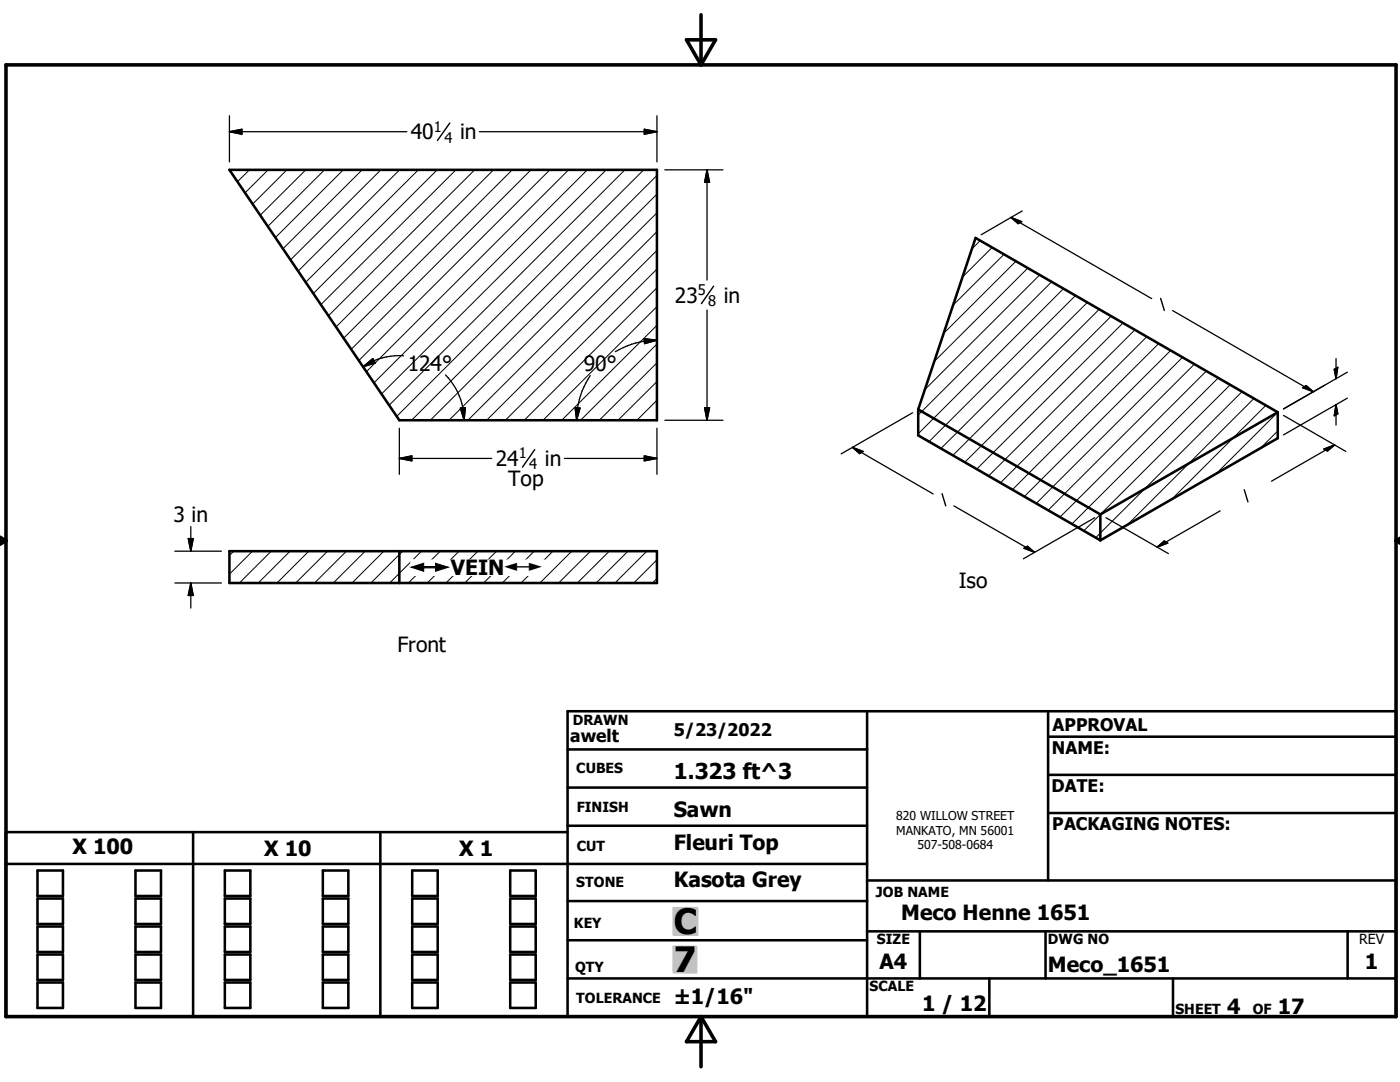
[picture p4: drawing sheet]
<svg xmlns="http://www.w3.org/2000/svg" width="279mm" height="216mm" viewBox="0 0 279 216" stroke-linecap="round" stroke-linejoin="round" font-family="sans-serif">
<g fill="none" stroke="#000" stroke-width=".51">
<path d="M45.8 33.9h85.3v50h-51.4zM183.2 81.7v5.2l36.4 20.9M183.2 81.7l11.5-34.2 60.3 34.8M183.2 81.7l36.4 20.9M255 82.3v5.1l-35.4 20.4M255 82.3l-35.4 20.3M45.8 110h85.3v6.3h-85.3zM79.7 110v6.3M219.6 102.6v5.2M113.3 149.5h59.7M113.3 157.2h59.7M173 141.9v61"/>
<path d="M209.2 147h69.4M209.2 154.6h69.4M209.2 141.9v33.8M1.2 172.4h171.8M7.5 173.7h5.1v5.1h-5.1zM7.5 179.3h5.1v5.1h-5.1zM27 173.7h5.1v5.1h-5.1zM27 179.3h5.1v5.1h-5.1zM38.5 166v36.9M44.9 173.7h5.1v5.1h-5.1zM44.9 179.3h5.1v5.1h-5.1zM64.4 173.7h5.1v5.1h-5.1z"/>
<path d="M64.4 179.3h5.1v5.1h-5.1zM75.9 166v36.9M82.3 173.7h5.1v5.1h-5.1zM82.3 179.3h5.1v5.1h-5.1zM101.8 173.7h5.1v5.1h-5.1zM101.8 179.3h5.1v5.1h-5.1zM113.3 166h-112.1v36.9h277.4v-61h-165.3v61M113.3 179.8h59.7M113.3 164.8h59.7M173 175.7h105.6M209.2 162.2h69.4M7.5 184.9h5.1v5.1h-5.1z"/>
<path d="M7.5 190.5h5.1v5h-5.1zM7.5 196h5.1v5.1h-5.1zM27 190.5h5.1v5h-5.1zM27 196h5.1v5.1h-5.1zM27 184.9h5.1v5.1h-5.1zM44.9 190.5h5.1v5h-5.1zM44.9 196h5.1v5.1h-5.1zM44.9 184.9h5.1v5.1h-5.1zM64.4 190.5h5.1v5h-5.1zM64.4 196h5.1v5.1h-5.1zM64.4 184.9h5.1v5.1h-5.1zM82.3 190.5h5.1v5h-5.1z"/>
<path d="M82.3 196h5.1v5.1h-5.1zM82.3 184.9h5.1v5.1h-5.1zM101.8 190.5h5.1v5h-5.1zM101.8 196h5.1v5.1h-5.1zM101.8 184.9h5.1v5.1h-5.1zM113.3 187.6h59.7M113.3 195.2h165.3M173 185.8h105.6M183.6 185.8v9.4M197.4 195.2v7.7M208.7 185.8v9.4M234.1 195.2v7.7"/>
<path d="M268.9 185.8v9.4"/>
</g>
<g fill="none" stroke="#000" stroke-width=".2">
<path d="M46 33.9l-.1 .1M49.8 33.9l-2.4 2.4M53.5 33.9l-4.6 4.6M57.3 33.9l-6.9 6.8M61 33.9l-9.1 9.1M64.8 33.9l-11.4 11.3M68.5 33.9l-13.6 13.5M72.3 33.9l-15.8 15.7M76 33.9l-18 18M79.7 33.9l-20.2 20.2M83.5 33.9l-22.5 22.4M87.2 33.9l-24.7 24.7"/>
<path d="M91 33.9l-27 26.9M94.7 33.9l-29.1 29.1M98.5 33.9l-31.4 31.3M102.2 33.9l-33.6 33.6M106 33.9l-35.9 35.8M109.7 33.9l-38.1 38.1M113.5 33.9l-40.4 40.3M117.2 33.9l-42.6 42.5M121 33.9l-44.9 44.7M124.7 33.9l-47 47M128.5 33.9l-49.3 49.2M131.1 38.7l-45.2 45.2"/>
<path d="M131.1 35l-49 48.9M131.1 57.4l-26.5 26.5M131.1 53.7l-30.2 30.2M131.1 50l-34 33.9M131.1 46.2l-37.7 37.7M131.1 42.5l-41.5 41.4M195.6 48l-1.6 1.7M198 49.4l-5.9 5.9M200.4 50.8l-10.2 10.1M202.8 52.1l-14.5 14.4M205.1 53.5l-18.6 18.6M207.5 54.9l-22.9 22.8"/>
<path d="M209.9 56.2l-26.7 26.6M212.2 57.6l-29 28.9M214.6 59l-29.2 29.1M131.1 79.9l-4 4M131.1 76.1l-7.8 7.8M131.1 72.4l-11.5 11.5M131.1 68.6l-15.2 15.3M131.1 64.9l-19 19M131.1 61.2l-22.7 22.7M217 60.3l-29.2 29.2M219.4 61.7l-29.2 29.2M221.8 63.1l-29.3 29.1"/>
<path d="M224.1 64.4l-29.2 29.2M226.5 65.8l-29.2 29.2M228.9 67.2l-29.2 29.1M231.2 68.5l-29.2 29.2M233.6 69.9l-29.2 29.2M236 71.3l-29.2 29.2M238.4 72.7l-29.2 29.1M240.8 74l-29.3 29.2M243.1 75.4l-29.2 29.1M245.5 76.8l-29.2 29.1M247.9 78.1l-29.2 29.2M250.2 79.5l-25.2 25.2"/>
<path d="M131.1 83.6l-.3 .3M252.6 80.9l-18.8 18.7M255 82.2l-12.3 12.3M255 86l-3.4 3.4M46.7 110l-.9 .8M50.4 110l-4.6 4.6M54.1 110l-6.3 6.3M57.9 110l-6.4 6.3M61.6 110l-6.3 6.3M65.4 110l-6.4 6.3M69.1 110l-6.3 6.3M72.9 110l-6.4 6.3"/>
<path d="M76.6 110l-6.3 6.3M80.4 110l-6.4 6.3M84.1 110l-6.3 6.3M87.9 110l-6.4 6.3M91.6 110l-6.3 6.3M95.4 110l-6.4 6.3M99.1 110l-6.4 6.3M102.9 110l-6.4 6.3M106.6 110l-6.4 6.3M110.3 110l-6.3 6.3M114.1 110l-6.3 6.3M117.9 110l-6.4 6.3"/>
<path d="M121.6 110l-6.4 6.3M125.3 110l-6.3 6.3M129.1 110l-6.4 6.3M131.1 115.4l-.9 .9M131.1 111.7l-4.6 4.6"/>
</g>
<path d="M1.2 12.9h277.4v190h-277.4zM137 7.9h5.8l-2.9 5zM139.9 2.9v10M-.1 107.9h1.3M-.1 107.2l1.3 .7M1.2 107.9l-1.2 .7M278.6 107.9h.8M278.6 107.9l.8 .5M279.4 107.4l-.8 .5M139.9 202.9v10M139.9 202.9l2.9 5h-5.8z" fill="none" stroke="#000" stroke-width=".71"/>
<g fill="#c0c0c0" stroke="#c0c0c0" stroke-width=".51">
<path d="M134.5 188.9h4.4v5.1z"/>
<path d="M134.5 188.9l4.4 5.1h-4.4z"/>
<path d="M134.5 181.2h4.6v5.3z"/>
<path d="M134.5 181.2l4.6 5.3h-4.6z"/>
</g>
<g fill="none" stroke="#000" stroke-width=".25">
<path d="M45.8 26.3h35.4M45.8 26.3l2.5-.5v1zM45.8 23.1v9.2M95.7 26.3h35.4M128.6 25.8l2.5 .5-2.5 .5zM131.1 23.1v9.2M132.7 33.9h11.6M141.1 33.9v22M141.1 33.9l.5 2.5h-1zM201.8 43.4l28 16.2M201.8 43.4l2.1 .8-.7 .4zM204 42.1l-8.2 4.7"/>
<path d="M72.4 73.2l2-1.7 .5 .9zM80.5 71a12.7 12.7 0 0 0-8.1 2.2M88.9 74.8a12.8 12.8 0 0 1 3.7 9.1M117.8 74.9a15.7 15.7 0 0 0-2.7 9M128.6 67.6l2.5 .3-2.5 .7zM131.1 67.9a16 16 0 0 0-8.3 2.3M141.1 61.9v22M234 62l28.1 16.2M260 77.4l.7-.4 1.4 1.2zM266.3 73.7l.7-.4-.4 2.3zM266.6 71.5v4.1M268.9 74.3l-12.7 7.3"/>
<path d="M268.9 79.4l-12.7 7.4M79.7 91.5h18.4M79.7 91.5l2.5-.5v1zM79.7 85.5v9.1M91.9 81.4l1-.1-.3 2.6zM112.6 91.5h18.5M114.8 81.3l1 .1-.7 2.5zM128.6 91l2.5 .5-2.5 .5zM131.1 85.5v9.1M132.7 83.9h11.6M140.6 81.4h1l-.5 2.5zM170.1 89.3l16.1 9.3"/>
<path d="M170.1 89.3l2.2 .8-.8 .4zM182.1 82.4l-14.2 8.2M256.2 82.9l12.4 7.2M264.2 89.6l2.2-.8-1.5 1.2zM266.4 88.8l-12.6 7.2M266.6 80.7v4.1M266.6 80.7l.4 1.9-.7 .4zM34.9 116.3h9.3M34.9 110h9.3M37.6 107.5h1l-.5 2.5zM38.1 105.1v4.9M38.1 116.3v5"/>
<path d="M38.1 116.3l.5 2.5h-1zM190.4 100.9l16.1 9.3M204.4 109.4l.6-.4 1.5 1.2zM218.5 103.3l-14.3 8.2M220.7 103.3l12.5 7.2M230.9 109.2l1.4-1.3 .8 .5zM243.5 101.9l-12.6 7.3"/>
</g>
<g fill="#000" stroke="#000" stroke-width=".25">
<path d="M45.8 26.3l2.5-.5v1zM128.6 25.8l2.5 .5-2.5 .5zM141.1 33.9l.5 2.5h-1zM201.8 43.4l2.1 .8-.7 .4zM72.4 73.2l2-1.7 .5 .9zM128.6 67.6l2.5 .3-2.5 .7zM260 77.4l.7-.4 1.4 1.2zM266.3 73.7l.7-.4-.4 2.3zM79.7 91.5l2.5-.5v1zM91.9 81.4l1-.1-.3 2.6zM114.8 81.3l1 .1-.7 2.5zM128.6 91l2.5 .5-2.5 .5z"/>
<path d="M140.6 81.4h1l-.5 2.5zM170.1 89.3l2.2 .8-.8 .4zM264.2 89.6l2.2-.8-1.5 1.2zM266.6 80.7l.4 1.9-.7 .4zM37.6 107.5h1l-.5 2.5zM38.1 116.3l.5 2.5h-1zM204.4 109.4l.6-.4 1.5 1.2zM230.9 109.2l1.4-1.3 .8 .5z"/>
</g>
<path d="M89.8 24.6l-2.5 3.4M142.4 57.1l-2.4 3.5M231.6 59.5l.8 2.4M106.7 89.7l-2.4 3.5M188 98.5l.7 2.4M248.3 97.7l.8 2.4" fill="none" stroke="#000" stroke-width=".28"/>
<g fill="#fff" stroke="#fff" stroke-width=".25">
<path d="M82 111.8h26.7v3z"/>
<path d="M82 111.8l26.7 3h-26.7z"/>
</g>
<g font-size="7">
<text x="134.5" y="186.4">C</text>
<text x="134.5" y="194">7</text>
</g>
<text font-size="4.4" x="134.5" y="155.5">1.323 ft^3</text>
<g font-size="4.2">
<text x="82" y="27.8">40</text>
<text x="91.8" y="27.8">in</text>
<text x="134.7" y="60.4">23</text>
<text x="144.4" y="60.4">in</text>
<text x="81.4" y="74">124°</text>
<text x="116.5" y="74.1">90°</text>
<text x="98.9" y="93">24</text>
<text x="108.7" y="93">in</text>
<text x="101.4" y="97">Top</text>
<text x="34.6" y="104.2">3 in</text>
<text x="90" y="114.8">VEIN</text>
<text x="191.3" y="117.3">Iso</text>
<text x="79.3" y="130">Front</text>
<text x="134.4" y="163.1">Sawn</text>
<text x="14.5" y="170.5">X 100</text>
<text x="52.7" y="170.9">X 10</text>
<text x="91.7" y="170.9">X 1</text>
<text x="134.4" y="169.5">Fleuri Top</text>
<text x="134.4" y="176.9">Kasota Grey</text>
<text x="179.9" y="183.6">Meco Henne 1651</text>
<text x="175.5" y="193.3">A4</text>
<text x="209.1" y="194">Meco_1651</text>
<text x="272.4" y="193.3">1</text>
<text x="134.4" y="200.3">±1/16&quot;</text>
<text x="184" y="201.7">1 / 12</text>
<text x="244.9" y="202.3">4</text>
<text x="255" y="202.3">17</text>
</g>
<g font-size="3.5">
<text x="113.8" y="148">awelt</text>
<text x="134.5" y="146.9">5/23/2022</text>
<text x="210.1" y="145.8">APPROVAL</text>
<text x="209.9" y="150.4">NAME:</text>
<text x="209.8" y="158.1">DATE:</text>
<text x="210" y="165.6">PACKAGING NOTES:</text>
</g>
<g font-size="3.3">
<text x="82" y="114.8">#</text>
<text x="100.7" y="114.8">#</text>
</g>
<g font-size="2.9">
<text x="86.6" y="26.3">1</text>
<text x="88.7" y="28.4">4</text>
<text x="139.3" y="58.8">5</text>
<text x="141.3" y="61">8</text>
<text x="103.5" y="91.5">1</text>
<text x="105.6" y="93.6">4</text>
</g>
<g font-size="2.8">
<text x="114.3" y="144.6">DRAWN</text>
<text x="115" y="154.3">CUBES</text>
<text x="115.1" y="162">FINISH</text>
<text x="115.1" y="169.8">CUT</text>
<text x="115" y="177.1">STONE</text>
<text x="174.8" y="178.9">JOB NAME</text>
<text x="114.6" y="185.3">KEY</text>
<text x="175" y="188.4">SIZE</text>
<text x="209.1" y="188.4">DWG NO</text>
<text x="271.3" y="188.4">REV</text>
<text x="114.8" y="193.9">QTY</text>
<text x="173.5" y="197.8">SCALE</text>
<text x="115" y="200.2">TOLERANCE</text>
<text x="234.6" y="202.3">SHEET</text>
<text x="250" y="202.3">OF</text>
</g>
<g font-size="2.4">
<text x="178.9" y="163.6">820 WILLOW STREET</text>
<text x="178.9" y="166.5">MANKATO, MN 56001</text>
<text x="183.1" y="169.5">507-508-0684</text>
</g>
</svg>
